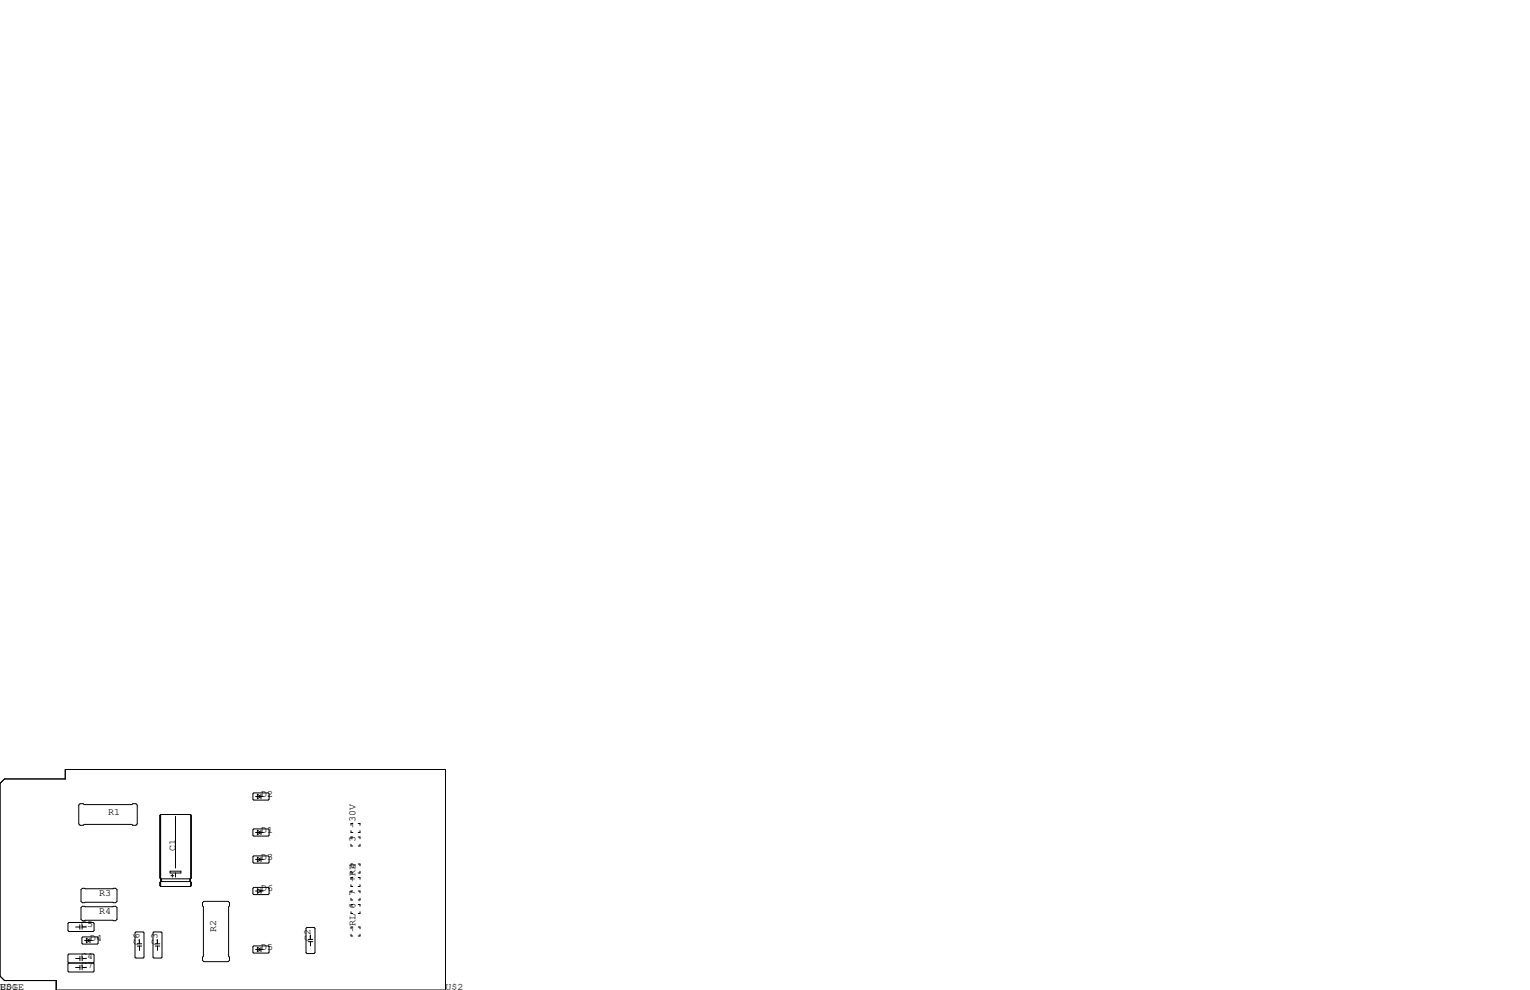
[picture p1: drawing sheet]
<svg xmlns="http://www.w3.org/2000/svg" width="432mm" height="279mm" viewBox="0 0 432 279" stroke-linecap="round" stroke-linejoin="round" font-family="sans-serif">
<g fill="none" stroke="#000" stroke-width=".28">
<path d="M0 221.1l1.3-1.3h17.1v-2.6h107.3v62.2h-109.8v-2.7h-14.6l-1.3-1.2zM22.2 227.2l.4-.4h.9l.2 .3h13.5l.3-.3h.9l.3 .4v5.3l-.3 .4h-.9l-.3-.2h-13.5l-.2 .2h-.9l-.4-.4zM45.2 230.1v17.7M45.3 229.9l-.2 .2v17.7l.2 .2h8.4M45.3 229.9h8.4l.3 .2v17.7M45.3 229.9v20.3M49.5 230.4v14.6M53.8 230v17.9M53.9 230.1l.1 17.7M71.6 223.8h4.1l.2 .2v1.6l-.2 .2h-4.1l-.2-.2v-1.6zM71.6 233.9h4.1l.2 .3v1.5l-.2 .3h-4.1l-.2-.3v-1.5zM72.1 224.8h2.2"/>
<path d="M72.1 234.9h2.2M72.6 224.2l1.1 .6-1.1 .6zM72.6 234.3l1.1 .6-1.1 .7zM73.7 224.2v1.2M73.7 234.3v1.3M99.1 234.4v.5h.5M99.1 238.3v.5h.5M99.6 232.4h-.5v.5M99.6 236.2h-.5v.5M101.1 232.4h.5v.5M101.1 236.2h.5v.5M101.6 234.4v.5h-.5"/>
<path d="M101.6 238.3v.5h-.5M22.9 251.1l.3-.4h9.4l.4 .4v3.3l-.4 .4h-9.4l-.3-.4zM22.9 256.2l.3-.4h9.4l.4 .4v3.3l-.4 .3h-9.4l-.3-.3zM45.2 249v.9M45.5 248.2v.5M45.6 248v.8M48 245.9h3.1v.5h-3.1zM48.3 247.1h.7M48.6 246.8v.7M49.5 246.4v1.1M53.6 248v.8M53.7 248v.8"/>
<path d="M53.7 248.8h-8.4l-.2 .2v.9l.2 .3M53.7 248.8l.3 .2M53.8 248.9v1.2M54 249v.9l-.3 .3h-8.4M54 249l-.1 .9M54 247.8l-.3 .2M57.5 254.4h6.9l.4 .4v.9l-.3 .2v14l.3 .2v.9l-.4 .4h-6.9l-.3-.4v-.9l.2-.2v-14l-.2-.2v-.9zM71.4 250.7l.2-.3h4.1l.2 .3v1.5l-.2 .3h-4.1l-.2-.3zM71.6 241.6h4.1l.2 .2v1.5l-.2 .3h-4.1l-.2-.3v-1.5zM72.1 251.5h2.2M72.1 242.6h2.2M72.6 241.9l1.1 .7-1.1 .6z"/>
<path d="M72.6 250.8l1.1 .7-1.1 .6zM73.7 241.9v1.3M73.7 250.8v1.3M99.1 249.7v.5h.5M99.1 245.9v.5h.5M99.1 253.5v.5h.5M99.1 257.3v.5h.5M99.6 251.5h-.5v.5M99.6 243.8h-.5v.5M99.6 247.6h-.5v.6M99.6 255.3h-.5v.5M101.1 251.5h.5v.5"/>
<path d="M101.1 243.8h.5v.5M101.1 247.6h.5v.6M101.1 255.3h.5v.5M101.6 249.7v.5h-.5M101.6 245.9v.5h-.5M101.6 253.5v.5h-.5M101.6 257.3v.5h-.5M19.2 260.6l.2-.3h6.9l.2 .3v2l-.2 .3h-6.9l-.2-.3zM19.4 271.8l-.2-.3v-2l.2-.3h6.9l.2 .3v2l-.2 .3M19.4 271.8l-.2 .2v2.1l.2 .2h6.9l.2-.2v-2.1l-.2-.2M19.4 271.8h6.9M21.3 273h1.3"/>
<path d="M21.3 270.5h1.3M21.3 261.6h1.2M22.5 261v1.3M22.6 269.9v1.2M22.6 272.4v1.3M23.1 264.7l.3-.3h4l.3 .3v1.5l-.3 .2h-4l-.3-.2zM23.2 261v1.3M23.2 261.6h1.2M23.2 273h1.2M23.2 269.9v1.2M23.2 272.4v1.3M23.2 270.5h1.2"/>
<path d="M23.9 265.4h2.1M24.4 264.8l1 .6-1 .7zM25.4 264.8v1.3M38.1 263.3l.3-.3h2l.2 .3v6.8l-.2 .3h-2l-.3-.3zM38.7 267h1.3M38.7 266.4h1.3M39.4 265.2v1.2M39.4 267v1.2M43.2 263.3l.2-.3h2.1l.2 .3v6.8l-.2 .3h-2.1l-.2-.3zM43.8 267h1.3M43.8 266.4h1.3M44.5 265.2v1.2"/>
<path d="M44.5 267v1.2M71.4 267.2l.2-.2h4.1l.2 .2v1.5l-.2 .3h-4.1l-.2-.3zM72.1 268h2.2M72.6 267.3l1.1 .7-1.1 .6zM73.7 267.3v1.3M86.4 262l.2-.3h2l.3 .3v6.9l-.3 .2h-2l-.2-.2zM87 265.1h1.3M87 265.8h1.3M87.6 263.9v1.2M87.6 265.8v1.2M99.1 263.7v.5h.5M99.6 261.6h-.5v.5"/>
<path d="M101.1 261.6h.5v.5M101.6 263.7v.5h-.5"/>
</g>
<g font-size="2.8">
<text x="73.7" y="224.8">D2</text>
<text x="30.5" y="229.9">R1</text>
<text x="100.3" y="233.7" transform="rotate(-90 100.3 233.7)">-30V</text>
<text x="73.7" y="234.9">D1</text>
<text x="100.3" y="237.5" transform="rotate(-90 100.3 237.5)">3</text>
<text x="49.5" y="240" transform="rotate(-90 49.5 240)">C1</text>
<text x="73.7" y="242.6">D3</text>
<text x="100.3" y="245.1" transform="rotate(-90 100.3 245.1)">4</text>
<text x="73.7" y="251.5">D6</text>
<text x="100.3" y="248.9" transform="rotate(-90 100.3 248.9)">+RL</text>
<text x="27.9" y="252.7">R3</text>
<text x="27.9" y="257.8">R4</text>
<text x="100.3" y="252.7" transform="rotate(-90 100.3 252.7)">7</text>
<text x="22.9" y="261.6">C5</text>
<text x="61" y="262.9" transform="rotate(-90 61 262.9)">R2</text>
<text x="100.3" y="262.9" transform="rotate(-90 100.3 262.9)">-RL 6</text>
<text x="25.4" y="265.4">D4</text>
<text x="39.4" y="266.7" transform="rotate(-90 39.4 266.7)">C6</text>
<text x="44.4" y="266.7" transform="rotate(-90 44.4 266.7)">C3</text>
<text x="73.7" y="268">D5</text>
<text x="87.6" y="265.4" transform="rotate(-90 87.6 265.4)">C2</text>
<text x="22.9" y="273">C7</text>
<text x="22.9" y="270.5">C4</text>
<text x="0" y="279.4">U$1</text>
<text x="0" y="279.4">EDGE</text>
<text x="125.7" y="279.4">U$2</text>
</g>
</svg>
